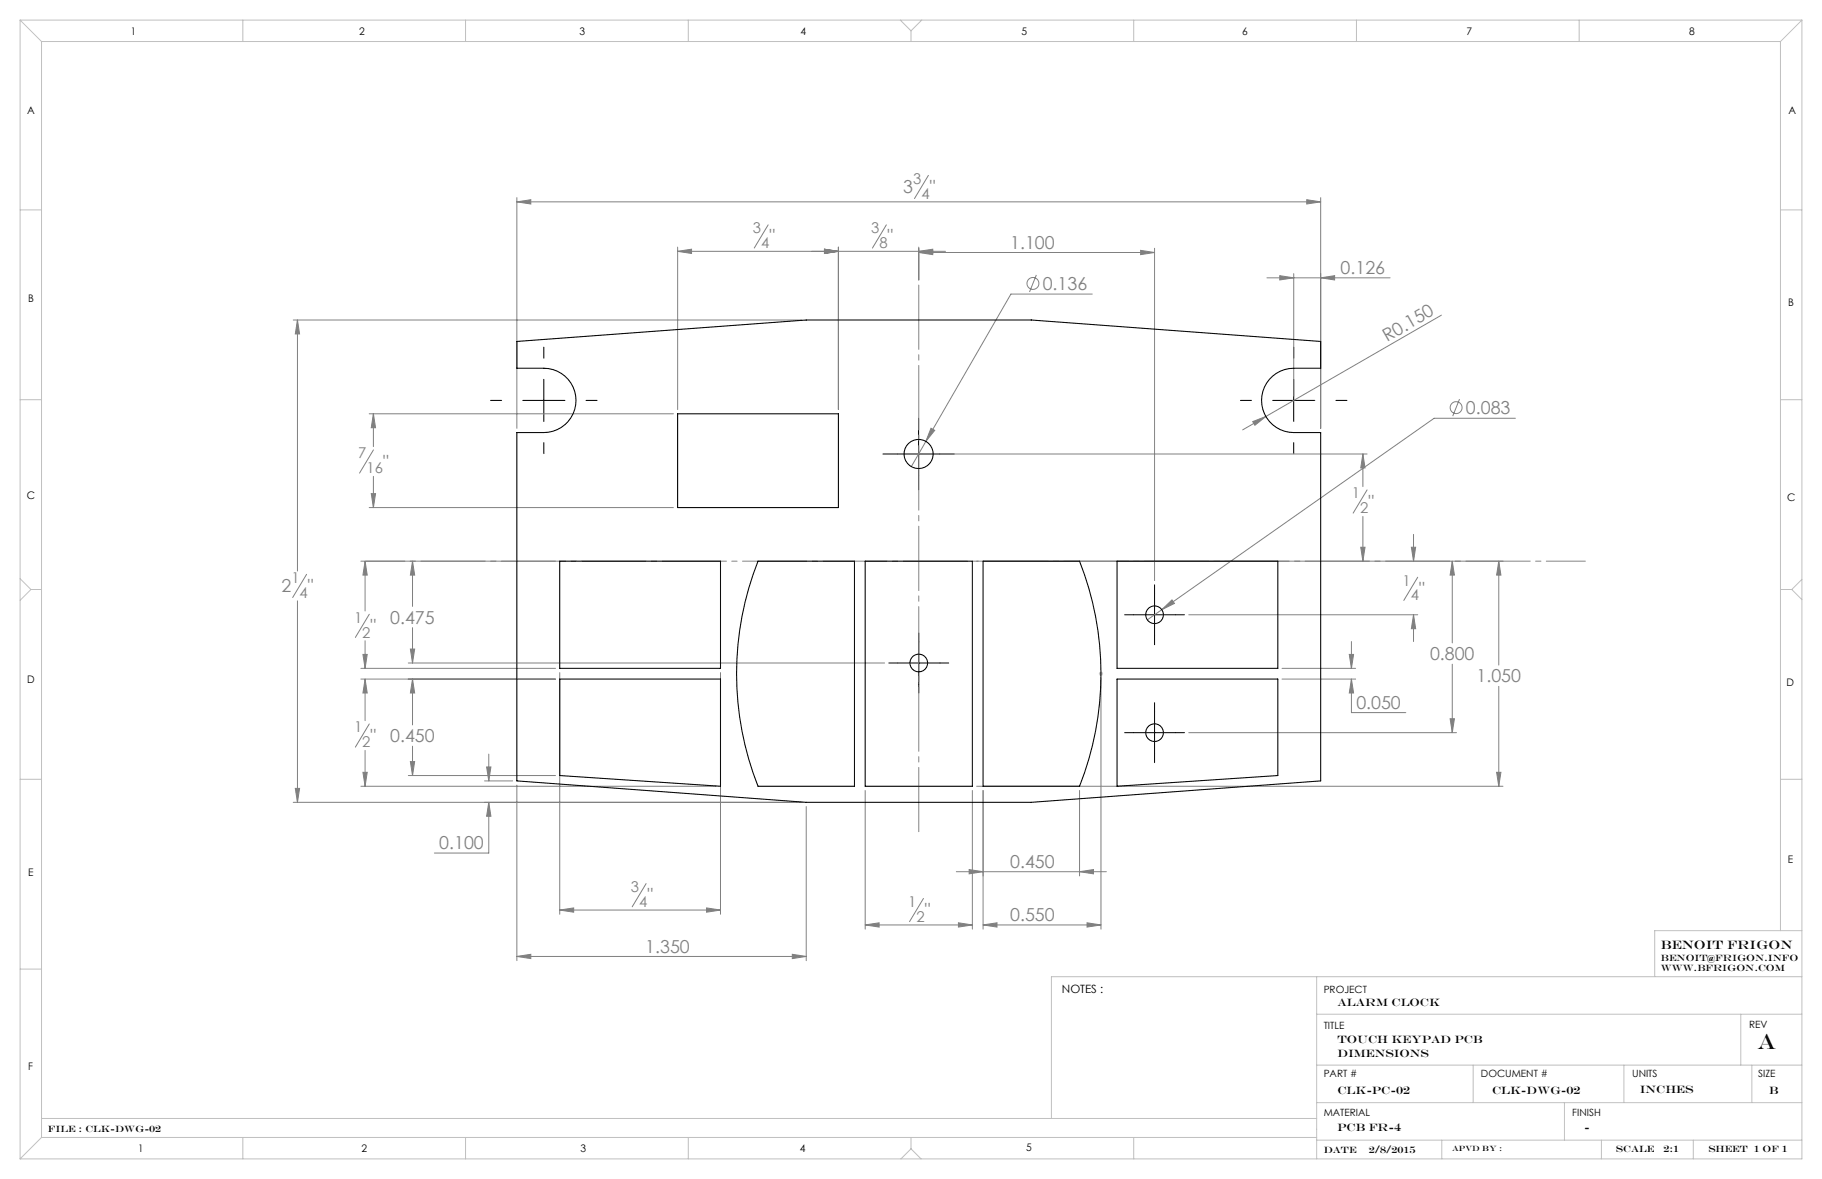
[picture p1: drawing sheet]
<svg xmlns="http://www.w3.org/2000/svg" width="432mm" height="279mm" viewBox="0 0 432 279" stroke-linecap="round" stroke-linejoin="round" font-family="sans-serif">
<g fill="none" stroke="#808080" stroke-width=".24">
<path d="M122.5 47.8l3.3-.5v1zM122.5 46.8v54.7M122.5 47.8h190.5M160.6 59.6l3.3-.5v1zM160.6 59.6h63.5M160.6 58.6v38.5M182 53.3l-3.3 5.5M195.4 59.1l3.3 .5-3.3 .5zM198.7 58.6v38.5M210.1 53.3l-3.3 5.5M217.7 59.6l3.3-.5v1zM217.7 59.8l3.3-.5v1z"/>
<path d="M217.7 58.6v7.8M217.7 59.8h55.9M220 41.6l-3.3 5.5M270.3 59.3l3.3 .5-3.3 .5zM273.6 58.8v78.8M309.7 47.3l3.3 .5-3.3 .5zM313 46.8v54.7M69.5 75.8h120.6M70.5 75.8l.5 3.3h-1zM70.5 75.8v59.5M245.6 65.2l-1.6 4M258.9 69.7h-19.3l-20.2 34.9"/>
<path d="M300.3 65.8h29.1M303.3 65.3l3.3 .5-3.3 .5zM306.6 64.8v29.1M313 65.8l3.3-.5v1zM341.6 74.7l-47.1 27.2M87.5 98.1h72.1M88.5 98.1l.5 3.3h-1zM88.5 98.1v7.7M296.9 99.9l3.1-1.2-2.6 2.1zM345.9 94.6l-1.6 4M359.1 99.1h-19.2l-68 47.8M88 117h1l-.5 3.3z"/>
<path d="M88.5 112.9v7.4M88.5 106.6l-3.3 5.5M218.7 107.6h105.3M219.4 104.6l-3.4 6M220.6 101.5l.9 .5-2.1 2.6zM323 107.6l.5 3.3h-1zM323 107.6v7.7M324 116.1l-3.3 5.5M72.7 136.1l-3.3 5.5M85.5 133h46.2M86.5 133l.5 3.3h-1zM86.5 133v11.8"/>
<path d="M87.5 120.3h72.1M97.8 133l.5 3.3h-1zM97.8 133v10.7M231.4 133h124.8M322.5 129.7h1l-.5 3.3zM323 122.4v10.6M334.5 129.7h1l-.5 3.3zM335 126.6v6.4M336 136.8l-3.3 5.5M344.2 133l.5 3.3h-1zM344.2 133v19.4M355.2 133l.5 3.3h-1z"/>
<path d="M355.2 133v24.6M70.5 142.4v47.7M85.5 158.4h46.2M86 155.1h1l-.5 3.3zM86.5 151.8v6.6M87.5 145.6l-3.3 5.5M96.8 157.1h112.8M97.3 153.8h1l-.5 3.3zM97.8 148.8v8.3M132.7 159.4v57.3M170.8 159.4v57.3M275.3 144.5l2.5-2.3 .5 .8z"/>
<path d="M281.7 145.7h54.3M303.8 158.4h17.5M319.8 155.1h1l-.5 3.3zM320.3 152v6.4M335 145.7l.5 3.3h-1zM335 145.7v6.3M344.2 157.4v16.2M85.5 160.9h46.2M86.5 160.9l.5 3.3h-1zM86.5 160.9v9.9M86.5 177.8v8.5M87.5 171.6l-3.3 5.5"/>
<path d="M97.8 160.9l.5 3.3h-1zM97.8 160.9v10.9M97.8 176.8v7M115.8 178.7v6.4M260.9 160.7v59.5M281.7 173.6h63.5M303.8 160.9h17.5M320.3 160.9l.5 3.3h-1zM320.3 160.9v8h12.9M343.7 170.3h1l-.5 3.3zM355.2 162.7v23.6M69.5 190.1h120.6"/>
<path d="M70 186.8h1l-.5 3.3zM85.5 186.3h84.3M86 183h1l-.5 3.3zM96.8 183.8h34.9M97.3 180.5h1l-.5 3.3zM114.8 185.1h6.7M115.3 181.8h1l-.5 3.3zM115.8 190.1l.5 3.3h-1zM115.8 190.1v12.1h-12.9M122.5 186.1v41.6M191.1 191.1v36.6M205 187.3v32.9"/>
<path d="M230.4 187.3v32.9M231.4 186.3h124.8M233 187.3v32.9M255.8 187.3v20.3M354.7 183h1l-.5 3.3zM132.7 215.7l3.3-.5v1zM132.7 215.7h38.1M153.1 209.4l-3.3 5.5M167.5 215.2l3.3 .5-3.3 .5zM205 219.2l3.3-.5v1zM205 219.2h25.4M218.8 212.9l-3.2 5.5"/>
<path d="M226.6 206.6h35.6M227.1 218.7l3.3 .5-3.3 .5zM229.7 206.1l3.3 .5-3.3 .5zM233 219.2l3.3-.5v1zM233 219.2h27.9M255.8 206.6l3.3-.5v1zM257.6 218.7l3.3 .5-3.3 .5zM122.5 226.7l3.3-.5v1zM122.5 226.7h68.6M187.8 226.2l3.3 .5-3.3 .5z"/>
<circle cx="244.8" cy="67.2" r="1.41"/>
<circle cx="345.1" cy="96.6" r="1.41"/>
</g>
<g fill="none" stroke="#c0c0c0" stroke-width=".24">
<path d="M4.8 4.8l5 5M4.8 4.8h422.2M4.8 4.8v269.8M9.8 9.8h412.2M9.8 9.8v259.8M57.5 4.8v5M110.3 4.8v5M163.1 4.8v5M213.4 4.8l2.5 2.5M215.9 7.3v2.5M218.4 4.8l-2.5 2.5M268.7 4.8v5"/>
<path d="M321.5 4.8v5M374.3 4.8v5M422 9.8v210.7M427 4.8l-5 5M427 4.8v269.8h-422.2M4.8 49.7h5M422 49.7h5M4.8 94.7h5M422 94.7h5M4.8 137.1l2.5 2.6M7.3 139.7l-2.5 2.6M7.3 139.7h2.5"/>
<path d="M422 139.7h2.6M424.6 139.7l2.4 2.4M427 137.3l-2.4 2.4M260.4 159.7h1M260.6 159.3l.7 .7M260.9 159.2v1M261.3 159.3l-.7 .7M4.8 184.7h5M422 184.7h5M4.8 229.7h5M312 231.5v43.1M427 231.5h-177.8v33.6"/>
<path d="M427 220.5h-34.8v11M312 240.3h115M312 252.4h115M349.1 252.4v8.9M384.9 252.4v8.9M412.6 240.3v12.1M415.2 252.4v8.9M9.8 265.1h302.2M9.8 269.6l-5 5M9.8 269.6h302.2M57.5 269.6v5M110.3 269.6v5"/>
<path d="M163.1 269.6v5M215.9 272.2l-2.4 2.4M215.9 272.2l2.4 2.4M215.9 269.6v2.6M268.7 269.6v5M312 270.2h115M312 261.3h115M341.7 270.2v4.4M370.8 261.3v8.9M379.5 270.2v4.4M401.3 270.2v4.4"/>
</g>
<g fill="none" stroke="#000" stroke-width=".24" stroke-dasharray="15.2 1.3 1.3 1.3">
<path d="M118.9 94.9h-2.6M128.9 84.9v-2.6M138.9 94.9h2.6M296.6 94.9h-2.6M306.6 84.9v-2.6M316.6 94.9h2.6M128.9 104.9v2.6M212.7 107.6h-3.5M217.7 102.6v-3.5M217.7 112.6v3.4M222.7 107.6h3.5M306.6 104.9v2.6"/>
<path d="M212.7 157.1h-2.1M217.7 152.1v-2.1M222.7 157.1h2.1M268.6 145.7h-2.1M273.6 140.7v-2.1M273.6 150.7v2.1M278.6 145.7h2.1M217.7 162.1v2.1M268.6 173.6h-2.1M273.6 168.6v-2.1M273.6 178.6v2.1M278.6 173.6h2.1"/>
</g>
<path d="M123.9 94.9h10M128.9 89.9v10M301.6 94.9h10M306.6 89.9v10M212.7 107.6h10M217.7 102.6v10M212.7 157.1h10M217.7 152.1v10M268.6 145.7h10M273.6 140.7v10M268.6 173.6h10M273.6 168.6v10" fill="none" stroke="#000" stroke-width=".24"/>
<path d="M217.7 197.3v-129.9" fill="none" stroke="#808080" stroke-width=".24" stroke-dasharray="15.2 1.3 1.3 1.3" stroke-dashoffset="-.2"/>
<path d="M86.7 133h289" fill="none" stroke="#808080" stroke-width=".24" stroke-dasharray="15.2 1.3 1.3 1.3" stroke-dashoffset="6"/>
<g fill="#808080">
<path d="M296.9 99.9l3.1-1.2-2.6 2.1z"/>
<path d="M257.6 218.7l3.3 .5-3.3 .5zM233 219.2l3.3-.5v1z"/>
<path d="M122.5 47.8l3.3-.5v1zM309.7 47.3l3.3 .5-3.3 .5zM70.5 75.8l.5 3.3h-1zM70 186.8h1l-.5 3.3zM115.8 190.1l.5 3.3h-1zM115.3 181.8h1l-.5 3.3zM187.8 226.2l3.3 .5-3.3 .5zM122.5 226.7l3.3-.5v1zM167.5 215.2l3.3 .5-3.3 .5zM132.7 215.7l3.3-.5v1zM205 219.2l3.3-.5v1zM227.1 218.7l3.3 .5-3.3 .5zM354.7 183h1l-.5 3.3zM355.2 133l.5 3.3h-1zM322.5 129.7h1l-.5 3.3zM323 107.6l.5 3.3h-1zM217.7 59.6l3.3-.5v1zM195.4 59.1l3.3 .5-3.3 .5zM195.4 59.1l3.3 .5-3.3 .5zM160.6 59.6l3.3-.5v1zM88.5 98.1l.5 3.3h-1zM88 117h1l-.5 3.3zM303.3 65.3l3.3 .5-3.3 .5zM313 65.8l3.3-.5v1zM220.6 101.5l-1.2 3.1 2.1-2.6zM319.8 155.1h1l-.5 3.3zM320.3 160.9l.5 3.3h-1zM229.7 206.1l3.3 .5-3.3 .5zM255.8 206.6l3.3-.5v1zM334.5 129.7h1l-.5 3.3zM335 145.7l.5 3.3h-1zM86.5 133l.5 3.3h-1zM86 155.1h1l-.5 3.3zM86 183h1l-.5 3.3zM86.5 160.9l.5 3.3h-1zM97.8 160.9l.5 3.3h-1zM97.3 180.5h1l-.5 3.3zM344.2 133l.5 3.3h-1zM343.7 170.3h1l-.5 3.3zM217.7 59.8l3.3-.5v1zM270.3 59.3l3.3 .5-3.3 .5zM275.3 144.5l3-1.5-.5-.8zM97.3 153.8h1l-.5 3.3zM97.8 133l.5 3.3h-1z"/>
</g>
<g fill="none" stroke="#000" stroke-width=".25">
<path d="M122.5 80.9l68.6-5.1h53.3l68.6 5.1v6.4h-6.4a7.6 7.6 0 0 0-7.6 7.6 7.6 7.6 0 0 0 7.6 7.6h6.4v82.6l-68.6 5h-53.3l-68.6-5v-82.6h6.4a7.6 7.6 0 0 0 7.6-7.6 7.6 7.6 0 0 0-7.6-7.6h-6.4zM160.6 98.1h38.1v22.2h-38.1zM132.7 133h38.1v25.4h-38.1zM179.6 133h22.9v53.3h-22.9a72.5 72.5 0 0 1 0-53.3zM205 133h25.4v53.3h-25.4zM233 133h22.8a72.5 72.5 0 0 1 0 53.3h-22.8zM264.7 133h38.1v25.4h-38.1zM132.7 160.9h38.1v25.4l-38.1-2.5zM264.7 160.9h38.1v22.9l-38.1 2.5z"/>
<circle cx="217.7" cy="107.6" r="3.5"/>
<circle cx="217.7" cy="157.1" r="2.1"/>
<circle cx="273.6" cy="145.7" r="2.1"/>
<circle cx="273.6" cy="173.6" r="2.1"/>
</g>
<text font-size="5.1" x="416.5" y="248.6">A</text>
<g font-size="4.2" fill="#808080">
<text x="214.1" y="45.7">3</text>
<text x="220.3" y="45.7">&quot;</text>
<text x="182.4" y="57.5">&quot;</text>
<text x="210.4" y="57.5">&quot;</text>
<text x="239.4" y="58.9">1.100</text>
<text x="317.7" y="64.9">0.126</text>
<text x="247.1" y="68.8">0.136</text>
<text x="328.8" y="81" transform="rotate(-30 328.8 81)">R0.150</text>
<text x="347.4" y="98.2">0.083</text>
<text x="90.8" y="110.8">&quot;</text>
<text x="324.3" y="120.3">&quot;</text>
<text x="66.7" y="140.3">2</text>
<text x="73" y="140.3">&quot;</text>
<text x="336.3" y="141">&quot;</text>
<text x="87.8" y="149.8">&quot;</text>
<text x="92.5" y="147.8">0.475</text>
<text x="338.9" y="156.5">0.800</text>
<text x="349.9" y="161.7">1.050</text>
<text x="321.4" y="168">0.050</text>
<text x="87.8" y="175.7">&quot;</text>
<text x="92.5" y="175.9">0.450</text>
<text x="104.1" y="201.2">0.100</text>
<text x="239.4" y="205.7">0.450</text>
<text x="153.4" y="213.6">&quot;</text>
<text x="219.2" y="217.1">&quot;</text>
<text x="239.4" y="218.3">0.550</text>
<text x="152.9" y="225.7">1.350</text>
</g>
<g font-size="3.5" fill="#808080">
<text x="216.4" y="43.5">3</text>
<text x="218.4" y="47.1">4</text>
<text x="178.4" y="55.3">3</text>
<text x="180.4" y="58.8">4</text>
<text x="206.5" y="55.3">3</text>
<text x="208.4" y="58.8">8</text>
<text x="84.9" y="108.6">7</text>
<text x="86.9" y="112.1">16</text>
<text x="320.4" y="118.1">1</text>
<text x="322.3" y="121.6">2</text>
<text x="69.1" y="138.1">1</text>
<text x="71" y="141.6">4</text>
<text x="332.4" y="138.8">1</text>
<text x="334.3" y="142.3">4</text>
<text x="83.9" y="147.6">1</text>
<text x="85.9" y="151.1">2</text>
<text x="83.9" y="173.5">1</text>
<text x="85.9" y="177.1">2</text>
<text x="149.5" y="211.4">3</text>
<text x="151.5" y="214.9">4</text>
<text x="215.2" y="214.9">1</text>
<text x="217.2" y="218.4">2</text>
</g>
<text font-size="2.9" x="393.6" y="225">BENOIT FRIGON</text>
<text font-size="2.7" x="251.7" y="235.2">NOTES :</text>
<g font-size="2.6">
<text x="317" y="238.3">Alarm Clock</text>
<text x="317" y="247.1">Touch keypad PCB</text>
<text x="317" y="250.4">Dimensions</text>
<text x="317" y="259.3">CLK-PC-02</text>
<text x="353.6" y="259.3">CLK-DWG-02</text>
<text x="388.6" y="259.1">INCHES</text>
<text x="419.3" y="259.2">B</text>
<text x="317" y="267.9">PCB FR-4</text>
<text x="375.5" y="267.9">-</text>
</g>
<g font-size="2.5">
<text x="31" y="8.2">1</text>
<text x="85.1" y="8.2">2</text>
<text x="137.3" y="8.2">3</text>
<text x="189.7" y="8.2">4</text>
<text x="242.1" y="8.2">5</text>
<text x="294.4" y="8.2">6</text>
<text x="347.6" y="8.2">7</text>
<text x="400.3" y="8.2">8</text>
<text x="6.4" y="27">A</text>
<text x="423.8" y="27">A</text>
<text x="6.7" y="71.5">B</text>
<text x="423.8" y="72.5">B</text>
<text x="6.4" y="118.4">C</text>
<text x="423.5" y="118.6">C</text>
<text x="6.5" y="161.8">D</text>
<text x="423.4" y="162.7">D</text>
<text x="6.7" y="207.6">E</text>
<text x="423.7" y="204.6">E</text>
<text x="6.7" y="253.5">F</text>
<text x="32.7" y="273">1</text>
<text x="85.7" y="273">2</text>
<text x="137.6" y="273">3</text>
<text x="189.5" y="273">4</text>
<text x="243.2" y="272.9">5</text>
</g>
<g font-size="2.4">
<text x="313.7" y="235.2">PROJECT</text>
<text x="313.7" y="243.7">TITLE</text>
<text x="414.5" y="243.6">REV</text>
<text x="313.7" y="255.3">PART #</text>
<text x="351" y="255.3">DOCUMENT #</text>
<text x="386.8" y="255.3">UNITS</text>
<text x="416.7" y="255.3">SIZE</text>
<text x="313.7" y="264.6">MATERIAL</text>
<text x="372.6" y="264.6">FINISH</text>
</g>
<g font-size="2.2">
<text x="393.6" y="227.7">benoit@frigon.info</text>
<text x="393.6" y="230.2">www.bfrigon.com</text>
<text x="11.4" y="268.3">File : clk-dwg-02</text>
<text x="313.7" y="273.2">DATE</text>
<text x="324.4" y="273.2">2/8/2015</text>
<text x="383" y="273">SCALE</text>
<text x="394.2" y="273">2:1</text>
<text x="404.9" y="273">SHEET 1 OF 1</text>
</g>
<text font-size="1.8" x="344.1" y="272.8">APVD BY :</text>
</svg>
